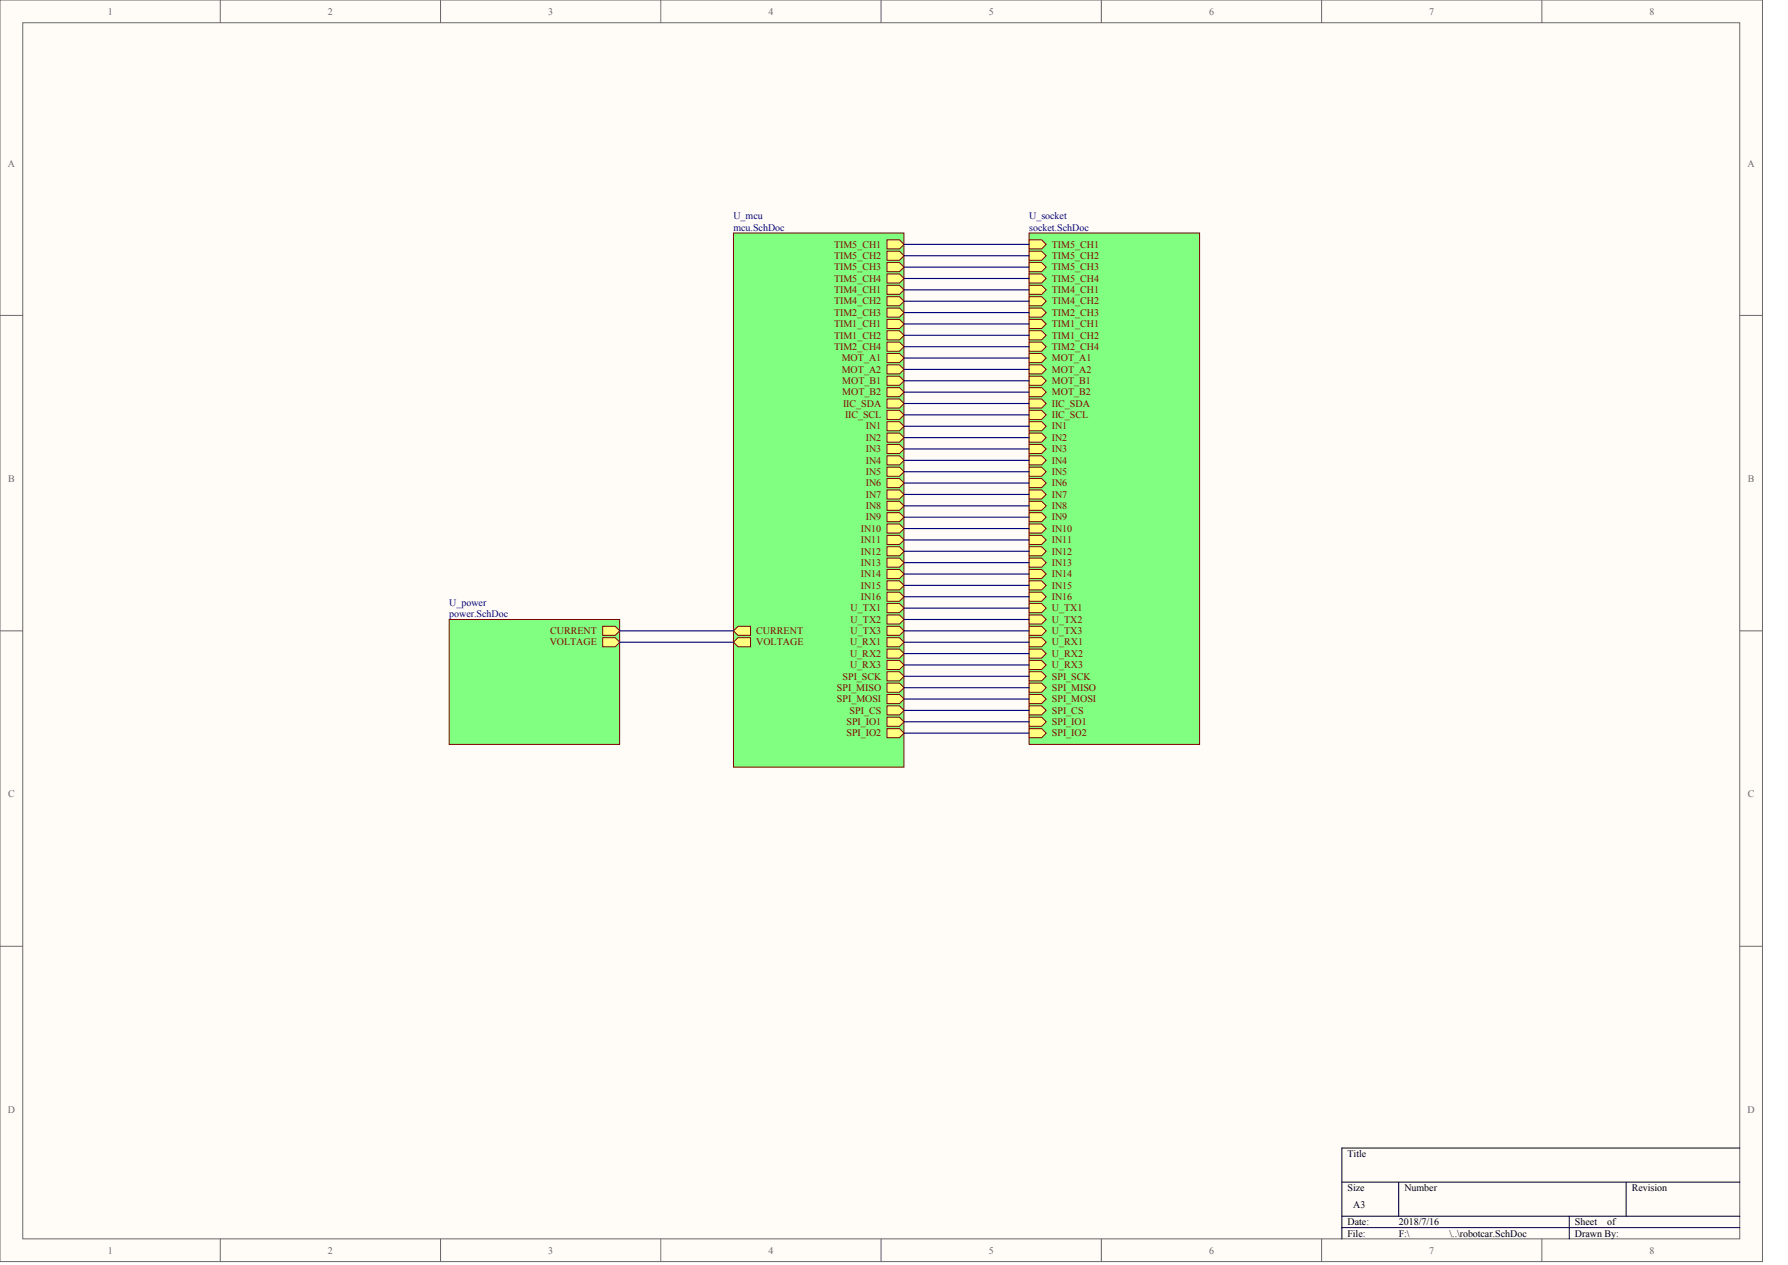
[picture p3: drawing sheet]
<svg xmlns="http://www.w3.org/2000/svg" width="840mm" height="594mm" viewBox="0 0 840 594" stroke-linecap="round" stroke-linejoin="round" font-family="sans-serif">
<g fill="#fffcf8" stroke="#696969" stroke-width=".47">
<path d="M0 0h828v592h-828z"/>
<path d="M11 11h806v571h-806z"/>
</g>
<g fill="none" stroke="#696969" stroke-width=".47">
<path d="M103 0v11M207 0v11M310 0v11M414 0v11M517 0v11M621 0v11M724 0v11M0 148h11M817 148h11M0 296h11M817 296h11M0 444h11"/>
<path d="M817 444h11M103 582v11M207 582v11M310 582v11M414 582v11M517 582v11M621 582v11M724 582v11"/>
</g>
<path d="M817 539h-187v43M630 555h187M657 555v16M764 555v16M630 571h187M630 577h187M737 571v11" fill="none" stroke="#000" stroke-width=".47"/>
<path d="M483 109h80v241h-80z" fill="#80ff80" stroke="#800000" stroke-width=".47"/>
<g fill="#ffff80" stroke="#800000" stroke-width=".47">
<path d="M483 113h6l2 2-2 2h-6z" fill-rule="evenodd"/>
<path d="M483 118h6l2 2-2 2h-6z" fill-rule="evenodd"/>
<path d="M483 123h6l2 2-2 3h-6z" fill-rule="evenodd"/>
<path d="M483 129h6l2 2-2 2h-6z" fill-rule="evenodd"/>
<path d="M483 134h6l2 2-2 2h-6z" fill-rule="evenodd"/>
<path d="M483 139h6l2 2-2 3h-6z" fill-rule="evenodd"/>
<path d="M483 145h6l2 2-2 2h-6z" fill-rule="evenodd"/>
<path d="M483 150h6l2 2-2 2h-6z" fill-rule="evenodd"/>
<path d="M483 155h6l2 2-2 3h-6z" fill-rule="evenodd"/>
<path d="M483 161h6l2 2-2 2h-6z" fill-rule="evenodd"/>
<path d="M483 166h6l2 2-2 2h-6z" fill-rule="evenodd"/>
<path d="M483 171h6l2 2-2 3h-6z" fill-rule="evenodd"/>
<path d="M483 177h6l2 2-2 2h-6z" fill-rule="evenodd"/>
<path d="M483 182h6l2 2-2 2h-6z" fill-rule="evenodd"/>
<path d="M483 187h6l2 3-2 2h-6z" fill-rule="evenodd"/>
<path d="M483 193h6l2 2-2 2h-6z" fill-rule="evenodd"/>
<path d="M483 198h6l2 2-2 2h-6z" fill-rule="evenodd"/>
<path d="M483 203h6l2 3-2 2h-6z" fill-rule="evenodd"/>
<path d="M483 209h6l2 2-2 2h-6z" fill-rule="evenodd"/>
<path d="M483 214h6l2 2-2 2h-6z" fill-rule="evenodd"/>
<path d="M483 219h6l2 3-2 2h-6z" fill-rule="evenodd"/>
<path d="M483 225h6l2 2-2 2h-6z" fill-rule="evenodd"/>
<path d="M483 230h6l2 2-2 2h-6z" fill-rule="evenodd"/>
<path d="M483 235h6l2 3-2 2h-6z" fill-rule="evenodd"/>
<path d="M483 241h6l2 2-2 2h-6z" fill-rule="evenodd"/>
<path d="M483 246h6l2 2-2 2h-6z" fill-rule="evenodd"/>
<path d="M483 251h6l2 3-2 2h-6z" fill-rule="evenodd"/>
<path d="M483 257h6l2 2-2 2h-6z" fill-rule="evenodd"/>
<path d="M483 262h6l2 2-2 2h-6z" fill-rule="evenodd"/>
<path d="M483 267h6l2 3-2 2h-6z" fill-rule="evenodd"/>
<path d="M483 273h6l2 2-2 2h-6z" fill-rule="evenodd"/>
<path d="M483 278h6l2 2-2 2h-6z" fill-rule="evenodd"/>
<path d="M483 283h6l2 3-2 2h-6z" fill-rule="evenodd"/>
<path d="M483 289h6l2 2-2 2h-6z" fill-rule="evenodd"/>
<path d="M483 294h6l2 2-2 2h-6z" fill-rule="evenodd"/>
<path d="M483 299h6l2 3-2 2h-6z" fill-rule="evenodd"/>
<path d="M483 305h6l2 2-2 2h-6z" fill-rule="evenodd"/>
<path d="M483 310h6l2 2-2 2h-6z" fill-rule="evenodd"/>
<path d="M483 315h6l2 3-2 2h-6z" fill-rule="evenodd"/>
<path d="M483 321h6l2 2-2 2h-6z" fill-rule="evenodd"/>
<path d="M483 326h6l2 2-2 2h-6z" fill-rule="evenodd"/>
<path d="M483 331h6l2 3-2 2h-6z" fill-rule="evenodd"/>
<path d="M483 337h6l2 2-2 2h-6z" fill-rule="evenodd"/>
<path d="M483 342h6l2 2-2 2h-6z" fill-rule="evenodd"/>
</g>
<path d="M344 109h80v251h-80z" fill="#80ff80" stroke="#800000" stroke-width=".47"/>
<g fill="#ffff80" stroke="#800000" stroke-width=".47">
<path d="M417 113h5l3 2-3 2h-5z" fill-rule="evenodd"/>
<path d="M417 118h5l3 2-3 2h-5z" fill-rule="evenodd"/>
<path d="M417 123h5l3 2-3 3h-5z" fill-rule="evenodd"/>
<path d="M417 129h5l3 2-3 2h-5z" fill-rule="evenodd"/>
<path d="M417 134h5l3 2-3 2h-5z" fill-rule="evenodd"/>
<path d="M417 139h5l3 2-3 3h-5z" fill-rule="evenodd"/>
<path d="M417 145h5l3 2-3 2h-5z" fill-rule="evenodd"/>
<path d="M417 150h5l3 2-3 2h-5z" fill-rule="evenodd"/>
<path d="M417 155h5l3 2-3 3h-5z" fill-rule="evenodd"/>
<path d="M417 161h5l3 2-3 2h-5z" fill-rule="evenodd"/>
<path d="M417 166h5l3 2-3 2h-5z" fill-rule="evenodd"/>
<path d="M417 171h5l3 2-3 3h-5z" fill-rule="evenodd"/>
<path d="M417 177h5l3 2-3 2h-5z" fill-rule="evenodd"/>
<path d="M417 182h5l3 2-3 2h-5z" fill-rule="evenodd"/>
<path d="M417 187h5l3 3-3 2h-5z" fill-rule="evenodd"/>
<path d="M417 193h5l3 2-3 2h-5z" fill-rule="evenodd"/>
<path d="M417 198h5l3 2-3 2h-5z" fill-rule="evenodd"/>
<path d="M417 203h5l3 3-3 2h-5z" fill-rule="evenodd"/>
<path d="M417 209h5l3 2-3 2h-5z" fill-rule="evenodd"/>
<path d="M417 214h5l3 2-3 2h-5z" fill-rule="evenodd"/>
<path d="M417 219h5l3 3-3 2h-5z" fill-rule="evenodd"/>
<path d="M417 225h5l3 2-3 2h-5z" fill-rule="evenodd"/>
<path d="M417 230h5l3 2-3 2h-5z" fill-rule="evenodd"/>
<path d="M417 235h5l3 3-3 2h-5z" fill-rule="evenodd"/>
<path d="M417 241h5l3 2-3 2h-5z" fill-rule="evenodd"/>
<path d="M417 246h5l3 2-3 2h-5z" fill-rule="evenodd"/>
<path d="M417 251h5l3 3-3 2h-5z" fill-rule="evenodd"/>
<path d="M417 257h5l3 2-3 2h-5z" fill-rule="evenodd"/>
<path d="M417 262h5l3 2-3 2h-5z" fill-rule="evenodd"/>
<path d="M417 267h5l3 3-3 2h-5z" fill-rule="evenodd"/>
<path d="M417 273h5l3 2-3 2h-5z" fill-rule="evenodd"/>
<path d="M417 278h5l3 2-3 2h-5z" fill-rule="evenodd"/>
<path d="M417 283h5l3 3-3 2h-5z" fill-rule="evenodd"/>
<path d="M417 289h5l3 2-3 2h-5z" fill-rule="evenodd"/>
<path d="M417 294h5l3 2-3 2h-5z" fill-rule="evenodd"/>
<path d="M417 299h5l3 3-3 2h-5z" fill-rule="evenodd"/>
<path d="M417 305h5l3 2-3 2h-5z" fill-rule="evenodd"/>
<path d="M417 310h5l3 2-3 2h-5z" fill-rule="evenodd"/>
<path d="M344 296l3-2h5v4h-5z" fill-rule="evenodd"/>
<path d="M344 302l3-3h5v5h-5z" fill-rule="evenodd"/>
<path d="M417 315h5l3 3-3 2h-5z" fill-rule="evenodd"/>
<path d="M417 321h5l3 2-3 2h-5z" fill-rule="evenodd"/>
<path d="M417 326h5l3 2-3 2h-5z" fill-rule="evenodd"/>
<path d="M417 331h5l3 3-3 2h-5z" fill-rule="evenodd"/>
<path d="M417 337h5l3 2-3 2h-5z" fill-rule="evenodd"/>
<path d="M417 342h5l3 2-3 2h-5z" fill-rule="evenodd"/>
</g>
<g fill="none" stroke="#000080" stroke-width=".53">
<path d="M425 115h58M425 120h58M425 125h58M425 131h58M425 136h58M425 141h58M425 147h58M425 152h58M425 157h58M425 163h58M425 168h58M425 173h58"/>
<path d="M425 179h58M425 184h58M425 190h58M425 195h58M425 200h58M425 206h58M425 211h58M425 216h58M425 222h58M425 227h58M425 232h58M425 238h58"/>
<path d="M425 243h58M425 248h58M425 254h58M425 259h58M425 264h58M425 270h58M425 275h58M425 280h58M425 286h58M425 291h58M425 296h58M425 302h58"/>
<path d="M425 307h58M425 312h58M425 318h58M425 323h58M425 328h58M425 334h58M425 339h58M425 344h58"/>
</g>
<path d="M211 291h80v59h-80z" fill="#80ff80" stroke="#800000" stroke-width=".47"/>
<g fill="#ffff80" stroke="#800000" stroke-width=".47">
<path d="M283 294h6l2 2-2 2h-6z" fill-rule="evenodd"/>
<path d="M283 299h6l2 3-2 2h-6z" fill-rule="evenodd"/>
</g>
<path d="M291 296h53M291 302h53" fill="none" stroke="#000080" stroke-width=".53"/>
<g font-size="4.7" fill="#696969">
<text x="51" y="7">1</text>
<text x="154" y="7">2</text>
<text x="257" y="7">3</text>
<text x="361" y="7">4</text>
<text x="464" y="7">5</text>
<text x="568" y="7">6</text>
<text x="671" y="7">7</text>
<text x="775" y="7">8</text>
<text x="4" y="78">A</text>
<text x="821" y="78">A</text>
<text x="4" y="226">B</text>
<text x="821" y="226">B</text>
<text x="4" y="374">C</text>
<text x="821" y="374">C</text>
<text x="4" y="523">D</text>
<text x="821" y="523">D</text>
<text x="51" y="589">1</text>
<text x="154" y="589">2</text>
<text x="257" y="589">3</text>
<text x="361" y="589">4</text>
<text x="464" y="589">5</text>
<text x="568" y="589">6</text>
<text x="671" y="589">7</text>
<text x="775" y="589">8</text>
</g>
<g font-size="4.7" fill="#000080">
<text x="344" y="103">U_mcu</text>
<text x="483" y="103">U_socket</text>
<text x="344" y="108">mcu.SchDoc</text>
<text x="483" y="108">socket.SchDoc</text>
<text x="211" y="284">U_power</text>
<text x="211" y="290">power.SchDoc</text>
</g>
<g font-size="4.7" fill="#800000">
<text x="392" y="116">TIM5_CH1</text>
<text x="494" y="116">TIM5_CH1</text>
<text x="392" y="122">TIM5_CH2</text>
<text x="494" y="122">TIM5_CH2</text>
<text x="392" y="127">TIM5_CH3</text>
<text x="494" y="127">TIM5_CH3</text>
<text x="392" y="132">TIM5_CH4</text>
<text x="392" y="138">TIM4_CH1</text>
<text x="494" y="132">TIM5_CH4</text>
<text x="494" y="138">TIM4_CH1</text>
<text x="392" y="143">TIM4_CH2</text>
<text x="494" y="143">TIM4_CH2</text>
<text x="392" y="148">TIM2_CH3</text>
<text x="494" y="148">TIM2_CH3</text>
<text x="392" y="154">TIM1_CH1</text>
<text x="494" y="154">TIM1_CH1</text>
<text x="392" y="159">TIM1_CH2</text>
<text x="494" y="159">TIM1_CH2</text>
<text x="392" y="164">TIM2_CH4</text>
<text x="494" y="164">TIM2_CH4</text>
<text x="395" y="170">MOT_A1</text>
<text x="494" y="170">MOT_A1</text>
<text x="395" y="175">MOT_A2</text>
<text x="494" y="175">MOT_A2</text>
<text x="396" y="180">MOT_B1</text>
<text x="396" y="186">MOT_B2</text>
<text x="494" y="180">MOT_B1</text>
<text x="494" y="186">MOT_B2</text>
<text x="396" y="191">IIC_SDA</text>
<text x="494" y="191">IIC_SDA</text>
<text x="397" y="196">IIC_SCL</text>
<text x="494" y="196">IIC_SCL</text>
<text x="407" y="202">IN1</text>
<text x="494" y="202">IN1</text>
<text x="407" y="207">IN2</text>
<text x="494" y="207">IN2</text>
<text x="407" y="212">IN3</text>
<text x="494" y="212">IN3</text>
<text x="407" y="218">IN4</text>
<text x="494" y="218">IN4</text>
<text x="407" y="223">IN5</text>
<text x="494" y="223">IN5</text>
<text x="407" y="228">IN6</text>
<text x="407" y="234">IN7</text>
<text x="494" y="228">IN6</text>
<text x="494" y="234">IN7</text>
<text x="407" y="239">IN8</text>
<text x="494" y="239">IN8</text>
<text x="407" y="244">IN9</text>
<text x="494" y="244">IN9</text>
<text x="404" y="250">IN10</text>
<text x="494" y="250">IN10</text>
<text x="404" y="255">IN11</text>
<text x="494" y="255">IN11</text>
<text x="404" y="260">IN12</text>
<text x="494" y="260">IN12</text>
<text x="404" y="266">IN13</text>
<text x="494" y="266">IN13</text>
<text x="404" y="271">IN14</text>
<text x="494" y="271">IN14</text>
<text x="404" y="276">IN15</text>
<text x="404" y="282">IN16</text>
<text x="494" y="276">IN15</text>
<text x="494" y="282">IN16</text>
<text x="399" y="287">U_TX1</text>
<text x="494" y="287">U_TX1</text>
<text x="399" y="292">U_TX2</text>
<text x="494" y="292">U_TX2</text>
<text x="258" y="298">CURRENT</text>
<text x="355" y="298">CURRENT</text>
<text x="399" y="298">U_TX3</text>
<text x="494" y="298">U_TX3</text>
<text x="258" y="303">VOLTAGE</text>
<text x="355" y="303">VOLTAGE</text>
<text x="399" y="303">U_RX1</text>
<text x="494" y="303">U_RX1</text>
<text x="399" y="308">U_RX2</text>
<text x="494" y="308">U_RX2</text>
<text x="399" y="314">U_RX3</text>
<text x="494" y="314">U_RX3</text>
<text x="396" y="319">SPI_SCK</text>
<text x="494" y="319">SPI_SCK</text>
<text x="393" y="324">SPI_MISO</text>
<text x="393" y="330">SPI_MOSI</text>
<text x="494" y="324">SPI_MISO</text>
<text x="494" y="330">SPI_MOSI</text>
<text x="399" y="335">SPI_CS</text>
<text x="494" y="335">SPI_CS</text>
<text x="397" y="340">SPI_IO1</text>
<text x="494" y="340">SPI_IO1</text>
<text x="397" y="346">SPI_IO2</text>
<text x="494" y="346">SPI_IO2</text>
</g>
<g font-size="4.7">
<text x="633" y="543">Title</text>
<text x="633" y="559">Size</text>
<text x="659" y="559">Number</text>
<text x="766" y="559">Revision</text>
<text x="635" y="567">A3</text>
<text x="633" y="575">Date:</text>
<text x="657" y="575">2018/7/16</text>
<text x="740" y="575">Sheet</text>
<text x="755" y="575">of</text>
<text x="633" y="581">File:</text>
<text x="657" y="581">F:\</text>
<text x="681" y="581">\..\robotcar.SchDoc</text>
<text x="740" y="581">Drawn By:</text>
</g>
</svg>
